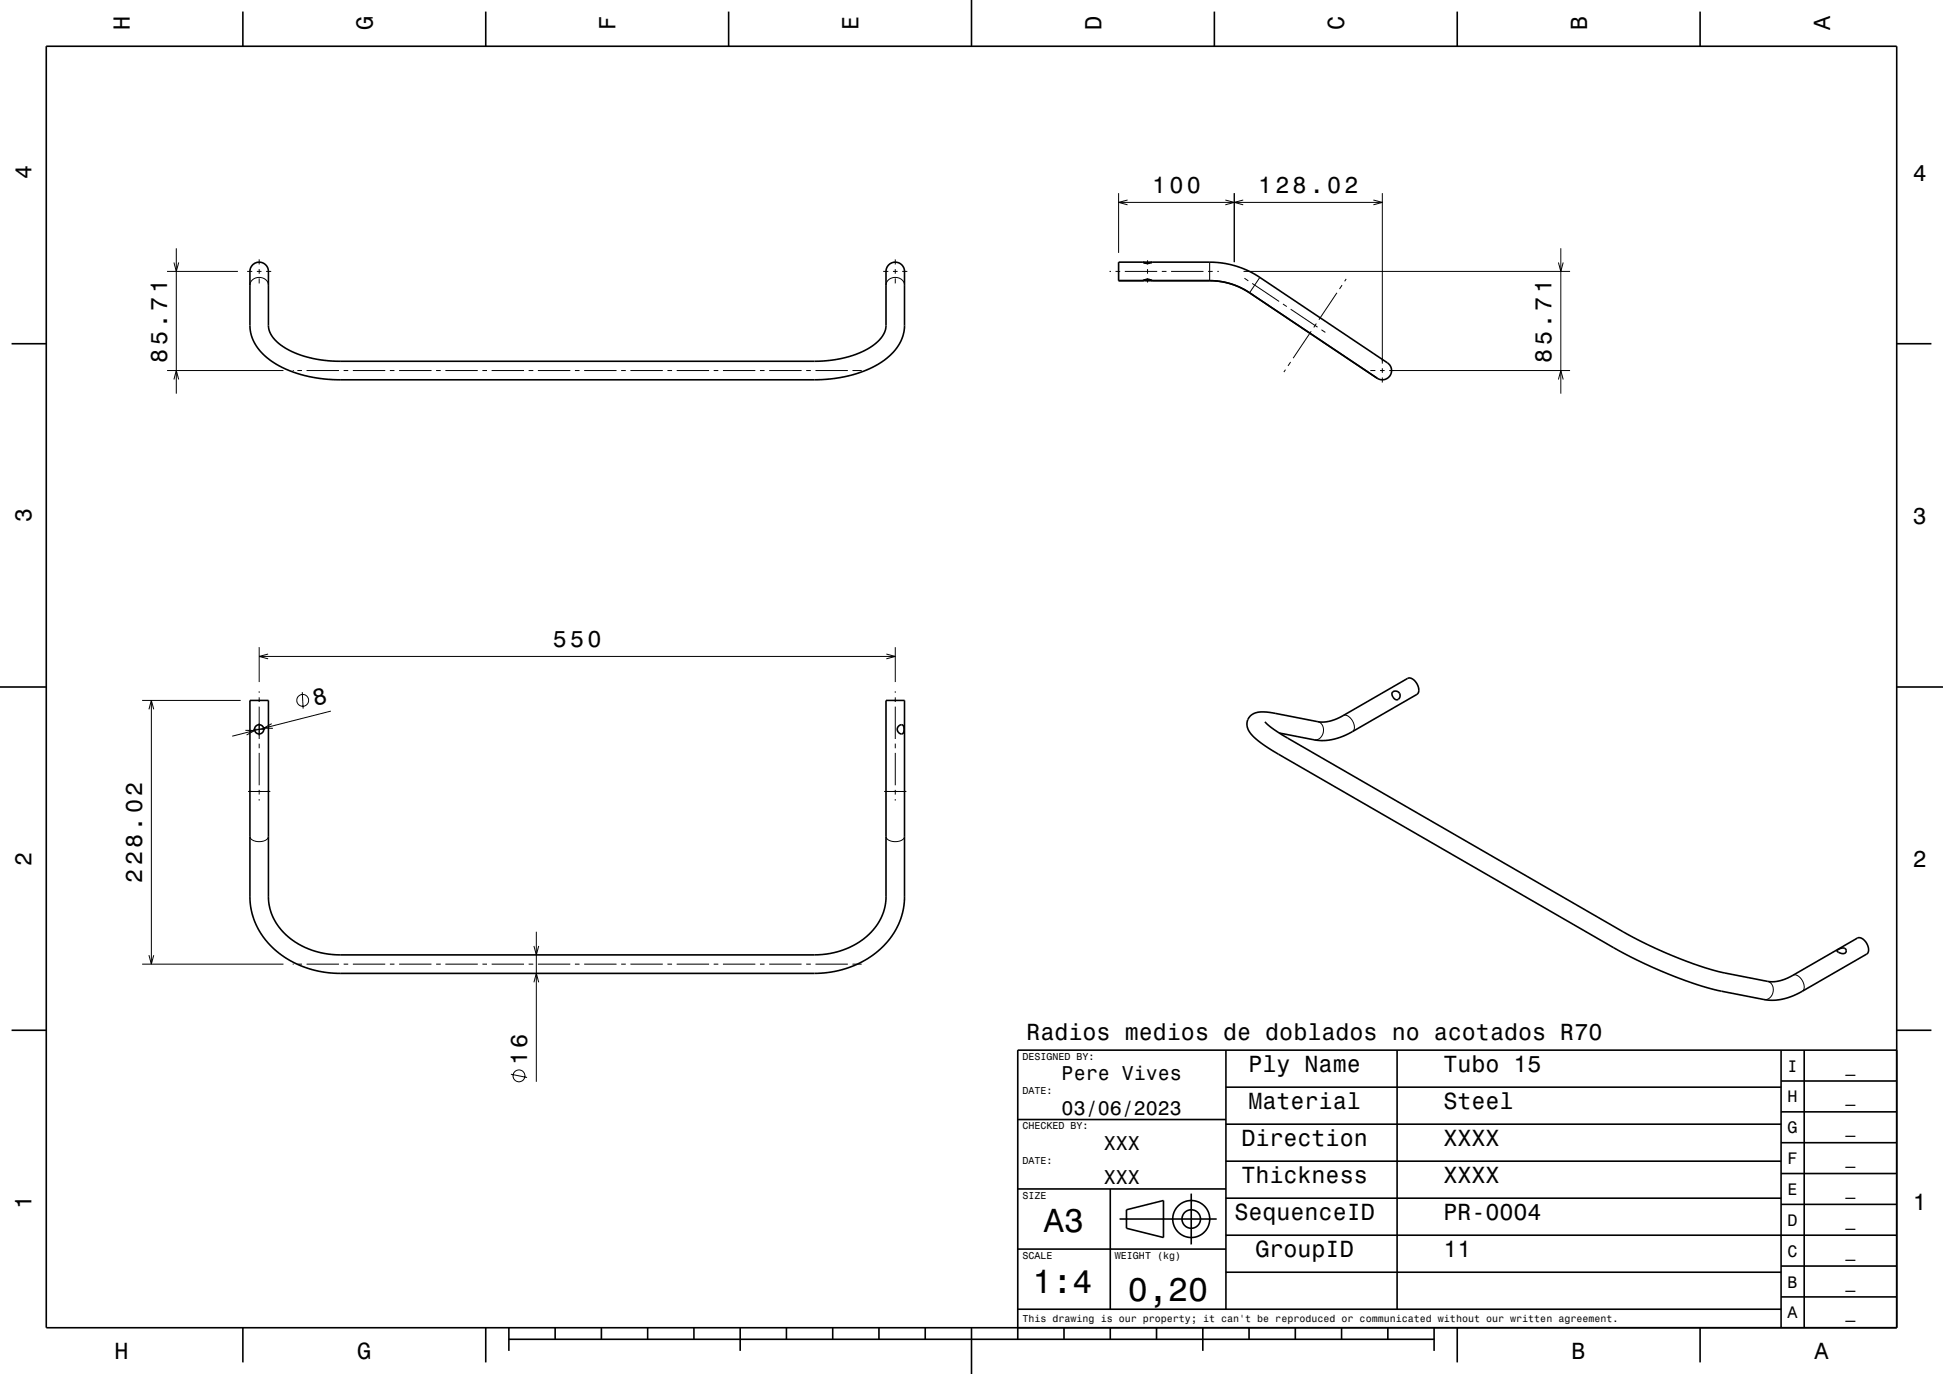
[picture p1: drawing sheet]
<svg xmlns="http://www.w3.org/2000/svg" width="420mm" height="297mm" viewBox="0 0 420 297" stroke-linecap="round" stroke-linejoin="round" font-family="sans-serif">
<g fill="none" stroke="#000" stroke-width=".22">
<path d="M36.1 58.7h15.3M37.6 56.7l.5 2 .5-2M38.1 53.7v31.4M53.4 58.7h1.1M55.5 58.7h1M56 56.1v1.1M56 58.2v1M57.5 58.7h1.1M190.9 58.7h1.1M193 58.7h1M193.5 56.1v1.1M193.5 58.2v1"/>
<path d="M195 58.7h1.1M239.8 58.7h.3M241.1 58.7h1M241.8 41.8v12.9M241.8 43.8h57M243.1 58.7h7M243.7 43.2l-1.9 .6 1.9 .5M248.1 56.3v.9M248.1 58.2v1M251.1 58.7h1M253.1 58.7h7M261.1 58.7h1"/>
<path d="M261.5 56.7v4M263.1 58.7h.4M264.9 43.2l1.9 .6-1.9 .5M266.8 41.8v14.9M268.7 43.2l-1.9 .6 1.9 .5M268.8 58.7h70.6M272.3 60l-2.2 3.3M296.9 43.2l1.9 .6-1.9 .5M298.8 41.8v36.8M336.9 56.7l.5 2 .5-2M337.4 53.7v31.4M54 61.6a2.03 2.03 0 0 1 2-1.6 2.03 2.03 0 0 1 2 1.6"/>
<path d="M56 60.2v1.1M191.5 61.6a2.03 2.03 0 0 1 2-1.6 2.03 2.03 0 0 1 2 1.6M193.5 60.2v1.1M248.1 60.2v.9M269 60.1l.8 .6M270.7 61.3l5.8 3.9M277.3 65.7l.9 .6M277.9 79.9l-.4 .5M279 78.3l-.6 .8M279 66.8l5.8 3.9M283.4 71.6l-3.9 5.8M284.5 69.9l-.5 .9"/>
<path d="M285.6 71.3l.9 .6M289 63.3l-3.9 5.8M290.1 61.6l-.6 .9M291 60.3l-.3 .5M298.8 79.6v1M36.1 80.1h25.2M37.6 82l.5-1.9 .5 1.9M63.3 80.1h.1M64.3 80.1h1M66.3 80.1h7M74.3 80.1h1M76.3 80.1h7"/>
<path d="M84.3 80.1h1M86.3 80.1h7M94.3 80.1h1M96.3 80.1h7M104.3 80.1h1M106.3 80.1h7M114.3 80.1h1M116.3 80.1h7M124.3 80.1h1M126.3 80.1h7M134.3 80.1h1M136.3 80.1h7"/>
<path d="M144.3 80.1h1M146.3 80.1h7M154.3 80.1h1M156.3 80.1h7M164.3 80.1h1M166.3 80.1h7M174.3 80.1h1M176.3 80.1h7M184.3 80.1h2M296.2 80.1h1.1M298.3 80.1h1M298.8 81.6v1.1"/>
<path d="M300.3 80.1h39.1M336.9 82l.5-1.9 .5 1.9M56 139.9v7.5M193.5 139.9v7.5M30.7 151.4h21.3M32.2 153.3l.5-1.9 .5 1.9M32.7 151.4v57M53.1 157.9h2l-1.8 1M54.7 157.6h2.6M56 149.4v.3M56 150.7v1M56 152.7v7"/>
<path d="M56 141.9h137.5M58 141.4l-2 .5 2 .5M58.7 156.4l-1.7 1h2M65.3 149.6l.2 3.6M71.5 153.7l-21.3 5.4M191.6 141.4l1.9 .5-1.9 .5M193.5 149.4v.3M193.5 150.7v1M193.5 152.7v7M284.9 156a2.05 2.05 0 0 1 1.2 2.3 2.05 2.05 0 0 1-2 1.6M290.4 154.7a2.04 2.04 0 0 1 2.2 1.7 1.42 1.42 0 0 1-.2 1.7M53.6 171.1h4.8"/>
<path d="M56 160.7v1M56 162.7v7M56 170.7v1M56 172.7v.4M191.1 171.1h4.8M193.5 160.7v1M193.5 162.7v7M193.5 170.7v1M193.5 172.7v.4M54 180.8a2.25 2.25 0 0 0 3.1 1 1.18 1.18 0 0 0 .9-1M191.5 180.8a2.25 2.25 0 0 0 3.1 1 1.18 1.18 0 0 0 .9-1M30.7 208.4h30.6"/>
<path d="M32.2 206.5l.5 1.9 .5-1.9M63.3 208.4h.1M64.3 208.4h1M66.3 208.4h7M74.3 208.4h1M76.3 208.4h7M84.3 208.4h1M86.3 208.4h7M94.3 208.4h1M96.3 208.4h7M104.3 208.4h1M106.3 208.4h7"/>
<path d="M114.3 208.4h1M115.4 212.3l.5-1.9 .5 1.9M115.4 204.5l.5 1.9 .5-1.9M115.9 201.4v32.4M116.3 208.4h7M124.3 208.4h1M126.3 208.4h7M134.3 208.4h1M136.3 208.4h7M144.3 208.4h1M146.3 208.4h7M154.3 208.4h1"/>
<path d="M156.3 208.4h7M164.3 208.4h1M166.3 208.4h7M174.3 208.4h1M176.3 208.4h7M184.3 208.4h2M382.1 212.1a2.05 2.05 0 0 1 1.2 2.3 2.05 2.05 0 0 1-2 1.7M387.6 210.8a2.28 2.28 0 0 1 2.4 2.4l-.1 .7-.3 .4M110.4 232.2l3.5 .7"/>
<circle cx="65.4" cy="151.4" r="1.28"/>
<circle cx="112.2" cy="232.6" r="1.28"/>
</g>
<g fill="none" stroke="#000" stroke-width=".35">
<path d="M10 10h400v277h-400zM52.5 2.5v7.5M105 2.5v7.5M157.5 2.5v7.5M210 0v10M262.5 2.5v7.5M315 2.5v7.5M367.5 2.5v7.5M54.6 57.3a2 2 0 0 1 2.2-.5 2 2 0 0 1 1.2 1.9v11.7a5.9 5.9 0 0 0 3.2 4.5 22.6 22.6 0 0 0 12.3 3.2h102.5a20.7 20.7 0 0 0 13.7-4.2 5 5 0 0 0 1.8-3.5v-11.7a2 2 0 0 1 2-2 2 2 0 0 1 2 2v11.7a9.7 9.7 0 0 1-5.2 8 26.9 26.9 0 0 1-14.3 3.7h-102.5a25.1 25.1 0 0 1-16-4.9 9 9 0 0 1-3.5-6.8v-11.8l.2-.7zM241.8 56.7h20.7l3.2 .4 2.6 .8 3.6 1.8 28 18.7a2 2 0 0 1 .6 2.8 2 2 0 0 1-2.8 .6l-27.6-18.5-2.2-1.2-2.8-1-3-.4h-20.3zM247.1 56.7l.9 .2 1.1-.2M247.2 56.7l.9 .2"/>
<path d="M249 56.7l-.2 .1M2.5 74.3h7.5M247.1 60.7l.9-.3 1.1 .3M247.4 60.5h1.3M410 74.3h7.5M0 148.5h10M54 151.4h4v42.5a12.3 12.3 0 0 0 7.9 10.9 18.4 18.4 0 0 0 7.6 1.6h102.5a15.9 15.9 0 0 0 14.2-7.5 10.5 10.5 0 0 0 1.3-5v-42.5h4v42.5a16.6 16.6 0 0 1-11.4 15 22.7 22.7 0 0 1-8.1 1.5h-102.5a19.9 19.9 0 0 1-17.9-10.1 14.5 14.5 0 0 1-1.6-6.4zM194.3 156.9a.66 .66 0 0 1 .9-.1 .66 .66 0 0 1 .2 .8 .74 .74 0 0 1-.4 1 .74 .74 0 0 1-1-.5 .97 .97 0 0 1 .3-1.2zM273.4 156a16.1 16.1 0 0 0 4.9 3.6l72.5 41.8a88.3 88.3 0 0 0 22.1 8.9l9.2 1.8a8 8 0 0 0 5.5-1.3l13.9-8a2.04 2.04 0 0 1 2.3 1.7 1.43 1.43 0 0 1-.3 1.7l-13.9 8.1a12 12 0 0 1-8.3 1.8l-9.2-1.8a90.5 90.5 0 0 1-23.3-9.4l-72.5-41.9a18.7 18.7 0 0 1-6.2-4.8 2.72 2.72 0 0 1-.1-3.1 2.72 2.72 0 0 1 2.7-1.2l2.4 .2 9.8 1.9a8.1 8.1 0 0 0 5.5-1.3l13.9-8.1a2.2 2.2 0 0 1 2.4 2.2v.2a1.13 1.13 0 0 1-.4 1.1l-13.9 8a12.2 12.2 0 0 1-8.3 1.8l-7.6-1.5M301 149.6a.96 .96 0 0 1 1.6 .3 .96 .96 0 0 1-.8 1.3l-.4-.2-.4-.6-.1-.4zM410 148.5h10M397.1 205.4l.8-.4a.67 .67 0 0 1 1.1 .2 .67 .67 0 0 1-.4 .9l-1-.2a.38 .38 0 0 1-.4-.1 .38 .38 0 0 1-.1-.4z"/>
<path d="M2.5 222.7h7.5M265 235h120M265 227v56M302 227v56M385 233.7h25M385 227v60M390 227v60M410 222.7h7.5M410 227h-190v62.5M220 257h45M220 242h45M240 257v26"/>
<path d="M257.5 258v11M265 259h120M265 251h120M265 243h120M385 253.7h25M385 247h25M385 240.3h25M220 270h45M242 263.5h21M243.5 261.5l8-2v8l-8-2zM265 275h120M265 267h145"/>
<path d="M385 273.7h25M385 260.3h25M52.5 287v7.5M105 287v7.5M110 289.5h200M110 287v5M120 287v2.5M130 287v2.5M140 287v2.5M150 287v2.5M160 287v5M170 287v2.5"/>
<path d="M180 287v2.5M190 287v2.5M200 287v2.5M210 287v10M220 283h165M230 287v2.5M240 287v2.5M250 287v2.5M260 287v5M270 287v2.5M280 287v2.5M290 287v2.5"/>
<path d="M300 287v2.5M310 287v5M315 287v7.5M367.5 287v7.5M385 280.3h25"/>
<circle cx="56" cy="157.7" r="1"/>
<circle cx="257.5" cy="263.5" r="2"/>
<circle cx="257.5" cy="263.5" r="4"/>
</g>
<g font-size="7.2">
<text x="225.7" y="266.3">A3</text>
<text x="223.2" y="279.5">1:4</text>
<text x="243.8" y="281.3">0,20</text>
</g>
<text font-size="5.1" x="68.1" y="152.5" transform="rotate(-14 68.1 152.5)">8</text>
<g font-size="5">
<text x="28.1" y="6.5" transform="rotate(-90 28.1 6.5)">H</text>
<text x="80.6" y="6.5" transform="rotate(-90 80.6 6.5)">G</text>
<text x="133.1" y="6.5" transform="rotate(-90 133.1 6.5)">F</text>
<text x="185.6" y="6.5" transform="rotate(-90 185.6 6.5)">E</text>
<text x="238.1" y="6.5" transform="rotate(-90 238.1 6.5)">D</text>
<text x="290.6" y="6.5" transform="rotate(-90 290.6 6.5)">C</text>
<text x="343.1" y="6.5" transform="rotate(-90 343.1 6.5)">B</text>
<text x="395.6" y="6.5" transform="rotate(-90 395.6 6.5)">A</text>
<text x="6.8" y="38.7" transform="rotate(-90 6.8 38.7)">4</text>
<text x="249" y="41.8">100</text>
<text x="271.9" y="41.8">128.02</text>
<text x="413.5" y="39">4</text>
<text x="36.1" y="78.4" transform="rotate(-90 36.1 78.4)">85.71</text>
<text x="335.4" y="78.4" transform="rotate(-90 335.4 78.4)">85.71</text>
<text x="6.8" y="112.9" transform="rotate(-90 6.8 112.9)">3</text>
<text x="413.5" y="113.2">3</text>
<text x="119.5" y="139.9">550</text>
<text x="6.8" y="187.1" transform="rotate(-90 6.8 187.1)">2</text>
<text x="30.7" y="190.8" transform="rotate(-90 30.7 190.8)">228.02</text>
<text x="413.5" y="187.4">2</text>
<text x="221.9" y="224.9">Radios medios de doblados no acotados R70</text>
<text x="113.9" y="230.3" transform="rotate(-90 113.9 230.3)">16</text>
<text x="269.9" y="231.8">Ply Name</text>
<text x="312" y="231.8">Tubo 15</text>
<text x="269.9" y="239.8">Material</text>
<text x="312" y="239.8">Steel</text>
<text x="268.3" y="247.8">Direction</text>
<text x="312" y="247.8">XXXX</text>
<text x="268.3" y="255.8">Thickness</text>
<text x="312" y="255.8">XXXX</text>
<text x="6.8" y="261.3" transform="rotate(-90 6.8 261.3)">1</text>
<text x="266.8" y="263.8">SequenceID</text>
<text x="312" y="263.8">PR-0004</text>
<text x="413.5" y="261.6">1</text>
<text x="271.4" y="271.8">GroupID</text>
<text x="312" y="271.8">11</text>
<text x="24.7" y="293.8">H</text>
<text x="77.2" y="293.8">G</text>
<text x="339.7" y="293.8">B</text>
<text x="392.2" y="293.8">A</text>
</g>
<g font-size="4.3">
<text x="229.5" y="233.5">Pere Vives</text>
<text x="229.5" y="241">03/06/2023</text>
<text x="238.6" y="248.5">XXX</text>
<text x="238.6" y="256">XXX</text>
</g>
<g font-size="3.6">
<text x="386.4" y="231.6">I</text>
<text x="398.9" y="231.6">_</text>
<text x="386.4" y="238.3">H</text>
<text x="398.9" y="238.3">_</text>
<text x="386.4" y="245">G</text>
<text x="398.9" y="245">_</text>
<text x="386.4" y="251.6">F</text>
<text x="398.9" y="251.6">_</text>
<text x="386.4" y="258.3">E</text>
<text x="398.9" y="258.3">_</text>
<text x="386.4" y="265">D</text>
<text x="398.9" y="265">_</text>
<text x="386.4" y="271.6">C</text>
<text x="398.9" y="271.6">_</text>
<text x="386.4" y="278.3">B</text>
<text x="398.9" y="278.3">_</text>
<text x="386.4" y="285">A</text>
<text x="398.9" y="285">_</text>
</g>
<g font-size="2.2">
<text x="221" y="229.1">DESIGNED BY:</text>
<text x="221" y="236.6">DATE:</text>
<text x="221" y="244.1">CHECKED BY:</text>
<text x="221" y="251.6">DATE:</text>
<text x="221" y="259.1">SIZE</text>
<text x="221" y="272.1">SCALE</text>
<text x="241" y="272.1">WEIGHT (kg)</text>
<text x="221" y="285.8">This drawing is our property; it can't be reproduced or communicated without our written agreement.</text>
</g>
</svg>
